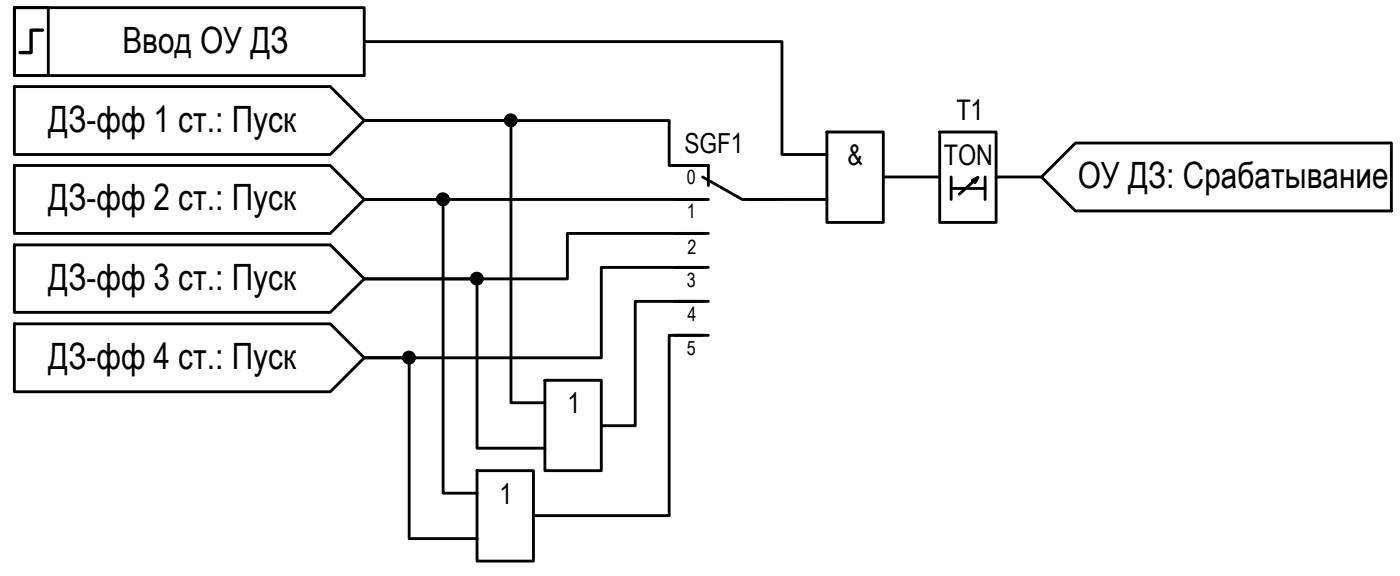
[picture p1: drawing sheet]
<svg xmlns="http://www.w3.org/2000/svg" width="124mm" height="51mm" viewBox="0 0 124 51" stroke-linecap="round" stroke-linejoin="round" font-family="sans-serif">
<path d="M59.7 14.6h3v1.8M59.7 17.7h3M62.2 15.7l3.5 2h3.1" fill="none" stroke="#000" stroke-width=".25"/>
<!-- layer: 0 -->
<g fill="none" stroke="#000" stroke-width=".25">
<path d="M1.3 7.7h28l3 3-3 3h-28zM1.3 14.6h28l3 3.1-3 3h-28zM1.3 .7h3v6h-3zM1.3 .7h31v6h-31zM32.3 3.7h37v10h3.9M62.2 14.6h-2.9v-3.9h-27h13v24.9h3M62.2 17.7h-29.9h6.9v25.9h3.1M66.3 17.7h6.9M73.2 11.7h5v8h-5zM78.2 15.7h5M83.2 11.7h5v8h-5zM84.2 15.7v2"/>
<path d="M84.2 16.7h3.1M86.1 16l.5-.3-1.6 1.5M86.6 15.7l-.2 .5M87.3 15.7v2M88.2 15.7h4M95.3 12.7h27.9v6h-27.9l-3.1-3zM1.3 21.7h28l3 3-3 2.9h-28zM1.3 28.7h28l3 3-3 3h-28zM48.3 33.7h5v8h-5zM59.7 20.7h3M59.7 23.7h3M59.7 26.7h3"/>
<path d="M59.7 29.7h3M62.2 20.7h-11.9v4h-18h10v15h6M62.2 29.7h-2.9v15.9h-12.1M62.2 23.7h-8.9v8h-21h3.9v16h6.1M62.2 26.7h-5.9v11h-3M42.3 41.7h4.9v8h-4.9z"/>
<circle cx="39.2" cy="17.6" r=".49"/>
<circle cx="45.2" cy="10.6" r=".49"/>
<circle cx="36.2" cy="31.6" r=".49"/>
<circle cx="42.2" cy="24.7" r=".49"/>
</g>
<path d="M3.8 2.7h-1v2h-1" fill="none" stroke="#000" stroke-width=".3"/>
<g fill="#000" stroke="#000" stroke-width=".09">
<path d="M38.9 18h.7zM39.2 18.2h.2zM39.2 17.2h.1zM45.1 11.2h.3zM45.2 10.2h.1zM36.2 32.1h.2zM36.2 31.2h.1zM42.2 24.2h.1z"/>
<path d="M39.2 18.2h.1zM39.2 18.2h.1z"/>
<path d="M39.2 17.2h.2zM39.2 17.2h.2z"/>
<path d="M39.2 17.2h.2zM39.1 17.2h.3z"/>
<path d="M39.1 17.2h.4zM39.1 17.2h.4z"/>
<path d="M39.1 18.1h.3zM39.1 18.1l.3 .1z"/>
<path d="M39 17.2h.5zM39 17.2h.5z"/>
<path d="M39 18.1h.5zM39 18.1h.4z"/>
<path d="M39 17.2l.5 .1zM39 17.2l.5 .1z"/>
<path d="M39 18.1h.5zM39 18.1h.5z"/>
<path d="M39 18.1h.5zM39 18.1h.5z"/>
<path d="M39 17.3h.6zM39 17.3h.6z"/>
<path d="M39 17.3h.6zM39 17.3h.6z"/>
<path d="M39 18h.6zM39 18l.5 .1z"/>
<path d="M38.9 17.3l.7 .1zM38.9 17.3l.7 .1z"/>
<path d="M38.9 17.4h.8zM38.9 17.4h.8z"/>
<path d="M38.9 18h.7zM38.9 18h.7z"/>
<path d="M38.8 17.4h.9zM38.8 17.4h.9z"/>
<path d="M38.8 17.9h.9zM38.8 17.9l.8 .1zM38.9 18h.7z"/>
<path d="M38.8 17.4l.9 .1zM38.8 17.4l.9 .1z"/>
<path d="M38.8 17.5h1zM38.8 17.5h1z"/>
<path d="M38.8 17.9h.9zM38.8 17.9h.9z"/>
<path d="M38.8 17.9h.9zM38.8 17.9h.9z"/>
<path d="M38.8 17.5l1 .1zM38.8 17.5l1 .1z"/>
<path d="M38.8 17.6h1zM38.7 17.6h1.1z"/>
<path d="M38.7 17.6l1.1 .1zM38.7 17.6l1.1 .1z"/>
<path d="M38.7 17.7h1.1zM38.7 17.7h1.1z"/>
<path d="M38.7 17.7l1.1 .1v-.1zM38.7 17.7l1.1 .1h-1z"/>
<path d="M38.8 17.8h1zM38.8 17.8h1z"/>
<path d="M38.8 17.8h1zM38.8 17.8l.9 .1z"/>
<path d="M45.2 10.2h.2zM45.2 10.2h.2z"/>
<path d="M45.2 11.2h.1zM45.1 11.2h.2z"/>
<path d="M45.1 10.2h.3zM45.1 10.2h.3z"/>
<path d="M45.1 10.2h.4zM45 10.2h.5z"/>
<path d="M45.1 11.1h.3zM45.1 11.1l.3 .1z"/>
<path d="M45 10.2h.5zM45 10.2h.5z"/>
<path d="M45 11.1h.5zM45 11.1h.4z"/>
<path d="M45 10.2h.6zM45 10.2h.6z"/>
<path d="M45 11.1h.5zM45 11.1h.5z"/>
<path d="M45 10.2l.6 .1zM45 10.2l.6 .1z"/>
<path d="M45 11.1h.6zM45 11.1h.5z"/>
<path d="M44.9 10.3h.7zM44.9 10.3h.7z"/>
<path d="M44.9 10.3l.7 .1zM44.9 10.3l.7 .1z"/>
<path d="M44.9 11h.7zM44.9 11h.7z"/>
<path d="M44.9 11h.7zM44.9 11l.7 .1z"/>
<path d="M44.9 10.4h.8zM44.9 10.4h.8z"/>
<path d="M44.9 11h.7zM44.9 11h.7z"/>
<path d="M44.8 10.4l.9 .1zM44.8 10.4l.9 .1z"/>
<path d="M44.8 10.5h.9zM44.8 10.5h.9z"/>
<path d="M44.8 10.9h.9zM44.8 10.9h.9z"/>
<path d="M44.8 10.9h.9zM44.8 10.9l.8 .1z"/>
<path d="M44.8 10.5h.9zM44.8 10.5h.9z"/>
<path d="M44.8 10.5l1 .1zM44.8 10.5l1 .1z"/>
<path d="M44.8 10.8h.9zM44.8 10.8h.9z"/>
<path d="M44.8 10.8h.9zM44.8 10.8l.9 .1z"/>
<path d="M44.7 10.6h1.1zM44.7 10.6h1.1z"/>
<path d="M44.7 10.6l1.1 .1zM44.7 10.6l1.1 .1z"/>
<path d="M44.7 10.7h1.1zM44.7 10.7h1.1z"/>
<path d="M44.7 10.7l1.1 .1zM44.7 10.7l1.1 .1z"/>
<path d="M44.7 10.8h1.1zM44.7 10.8h1z"/>
<path d="M36.2 32.1l.1 .1zM36.2 32.2h.1z"/>
<path d="M36.2 31.2h.2zM36.2 31.2h.2z"/>
<path d="M36.2 31.2h.2zM36.2 31.2h.2z"/>
<path d="M36.1 31.2h.4zM36.1 31.2h.4z"/>
<path d="M36.1 32.1h.3zM36.1 32.1h.3z"/>
<path d="M36.1 31.2h.4zM36 31.2h.5z"/>
<path d="M36.1 32.1h.4zM36.1 32.1h.3z"/>
<path d="M36 32.1h.5zM36 32.1h.5z"/>
<path d="M36 31.2h.5zM36 31.2h.5z"/>
<path d="M36 31.2l.6 .1zM36 31.2l.6 .1z"/>
<path d="M36 32h.5zM36 32l.5 .1z"/>
<path d="M35.9 31.3h.7zM35.9 31.3h.7z"/>
<path d="M35.9 32h.7zM35.9 32h.6z"/>
<path d="M35.9 31.3l.8 .1zM35.9 31.3l.8 .1zM35.9 31.4h.8zM35.9 31.4h.8z"/>
<path d="M35.9 32h.7zM35.9 32h.7z"/>
<path d="M35.9 31.4h.8zM35.9 31.4h.8z"/>
<path d="M35.9 31.9l.8 .1zM35.9 31.9l.8 .1z"/>
<path d="M35.9 32h.8zM35.9 32h.7z"/>
<path d="M35.8 31.4l.9 .1zM35.8 31.4l.9 .1z"/>
<path d="M35.8 31.5h.9zM35.8 31.5h.9h-.9z"/>
<path d="M35.8 31.8l.9 .1zM35.8 31.8l.9 .1z"/>
<path d="M35.8 31.9h.9zM35.8 31.9h.9z"/>
<path d="M35.8 31.5l.9 .1zM35.8 31.5l.9 .1z"/>
<path d="M35.8 31.6h.9zM35.8 31.6h.9z"/>
<path d="M35.8 31.6l.9 .1zM35.8 31.6l.9 .1z"/>
<path d="M35.8 31.7h.9zM35.8 31.7h.9z"/>
<path d="M35.8 31.7l.9 .1zM35.8 31.7l.9 .1z"/>
<path d="M35.8 31.8h.9zM35.8 31.8h.9z"/>
<path d="M35.8 31.8h.9zM35.8 31.8h.9z"/>
<path d="M42.2 25.1h.1zM42.2 25.1h.1zM42.2 25.1h.2z"/>
<path d="M42.2 24.2h.2zM42.2 24.2h.2z"/>
<path d="M42.2 24.2h.2zM42.1 24.2h.3z"/>
<path d="M42.1 24.2h.4zM42.1 24.2h.4z"/>
<path d="M42.1 25.1h.3zM42.1 25.1h.3z"/>
<path d="M42 24.2h.5zM42 24.2h.5z"/>
<path d="M42 25.1h.5zM42 25.1h.4z"/>
<path d="M42 24.2l.5 .1zM42 24.2l.5 .1z"/>
<path d="M42 25.1h.5zM42 25.1h.5z"/>
<path d="M42 24.3h.6zM41.9 24.3h.7z"/>
<path d="M42 25.1h.5zM42 25.1h.5z"/>
<path d="M41.9 25.1h.7zM41.9 25.1h.6z"/>
<path d="M41.9 24.3h.7zM41.9 24.3h.7z"/>
<path d="M41.9 24.3h.7zM41.9 24.3h.7z"/>
<path d="M41.9 24.3l.8 .1zM41.9 24.3l.8 .1z"/>
<path d="M41.9 25h.7zM41.9 25h.7z"/>
<path d="M41.9 25h.7zM41.9 25l.7 .1z"/>
<path d="M41.8 24.4h.9zM41.8 24.4h.9z"/>
<path d="M41.8 24.9h.9zM41.8 24.9l.8 .1z"/>
<path d="M41.8 24.4l.9 .1zM41.8 24.4l.9 .1z"/>
<path d="M41.8 24.5h.9zM41.8 24.5h.9z"/>
<path d="M41.8 24.5l1 .1zM41.8 24.5l1 .1z"/>
<path d="M41.8 24.8h.9zM41.8 24.8h.9z"/>
<path d="M41.8 24.8l.9 .1zM41.8 24.8l.9 .1z"/>
<path d="M41.8 24.9h.9zM41.8 24.9h.9z"/>
<path d="M41.8 24.6h1zM41.8 24.6h1z"/>
<path d="M41.7 24.6l1.1 .1v-.1zM41.7 24.6l1.1 .1h-1.1z"/>
<path d="M41.7 24.7h1.1zM41.7 24.7h1.1z"/>
<path d="M41.7 24.7l1.1 .1zM41.7 24.7l1.1 .1z"/>
<path d="M41.8 24.8h1zM41.8 24.8h.9z"/>
</g>
<g font-size="3.2">
<text x="10.8" y="4.7">Ввод ОУ ДЗ</text>
<text x="4.3" y="11.6">ДЗ-фф 1 ст.: Пуск</text>
<text x="95.5" y="16.6">ОУ ДЗ: Срабатывание</text>
<text x="4.3" y="18.6">ДЗ-фф 2 ст.: Пуск</text>
<text x="4.3" y="25.7">ДЗ-фф 3 ст.: Пуск</text>
<text x="4.3" y="32.6">ДЗ-фф 4 ст.: Пуск</text>
</g>
<g font-size="2.5">
<text x="84.7" y="10.6">T1</text>
<text x="75.1" y="14.6">&amp;</text>
<text x="83.6" y="14.6">TON</text>
<text x="50.3" y="36.6">1</text>
<text x="44.2" y="44.6">1</text>
</g>
<text font-size="2.4" x="60.6" y="13.5">SGF1</text>
<g font-size="1.7">
<text x="60.8" y="16.3">0</text>
<text x="60.8" y="19.3">1</text>
<text x="60.9" y="22.4">2</text>
<text x="60.8" y="25.4">3</text>
<text x="60.9" y="28.4">4</text>
<text x="60.8" y="31.4">5</text>
</g>
</svg>
